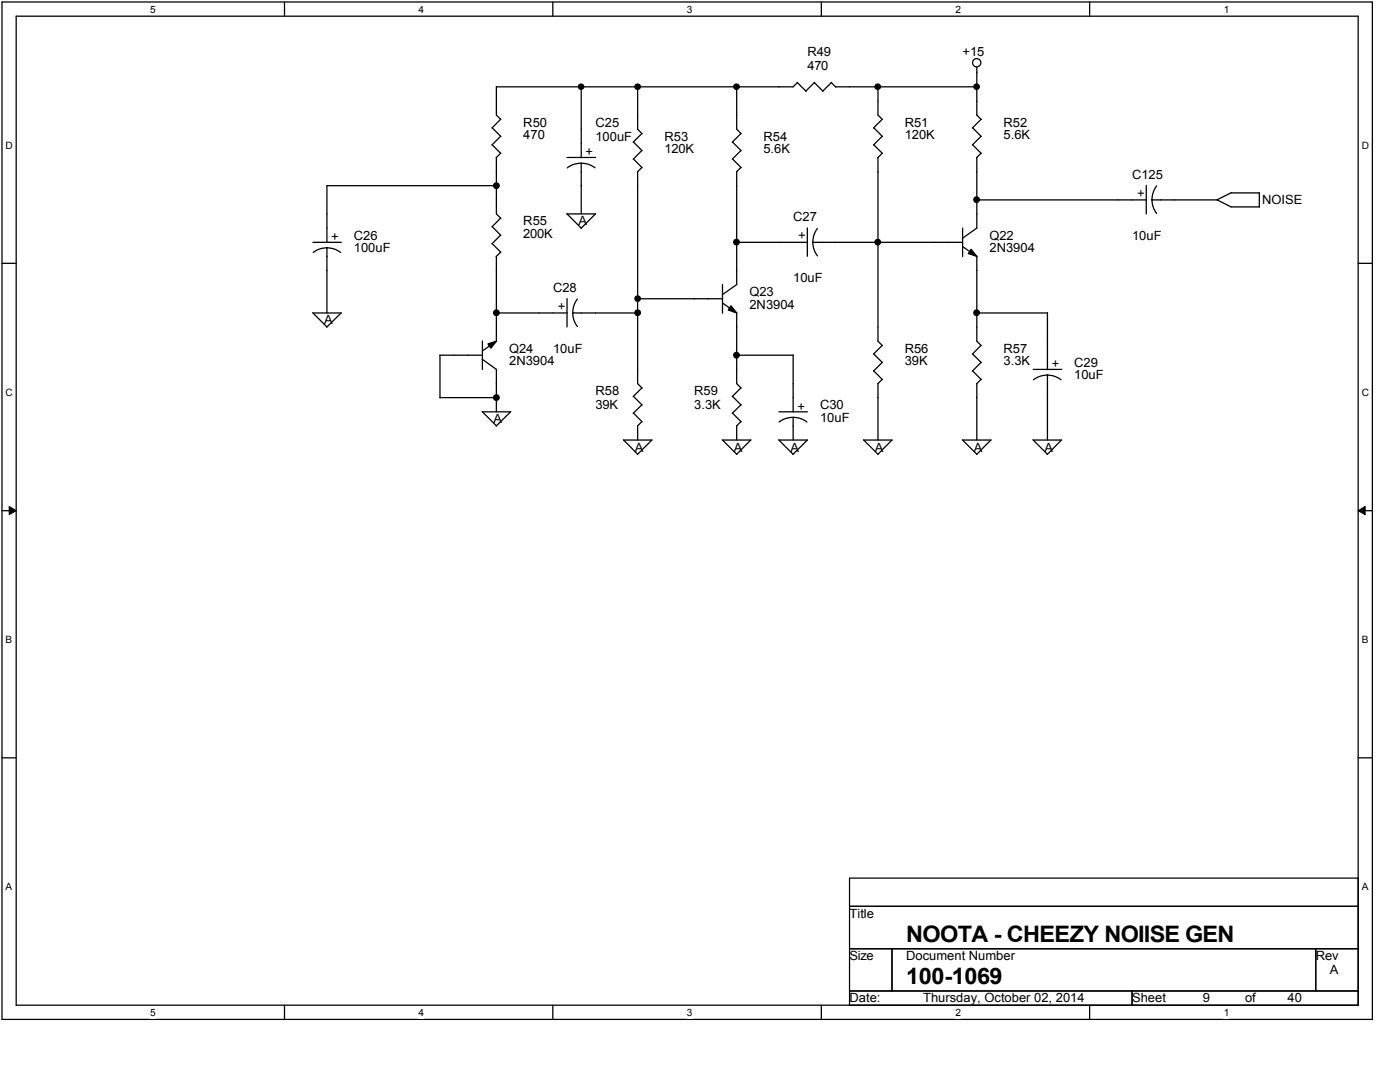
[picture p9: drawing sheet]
<svg xmlns="http://www.w3.org/2000/svg" width="279mm" height="216mm" viewBox="0 0 279 216" stroke-linecap="round" stroke-linejoin="round" font-family="sans-serif">
<path d="M.4 .4h273.5v203h-273.5zM3.2 3.2h267.9v197.4h-267.9z" fill="none" stroke="#000" stroke-width=".25"/>
<g fill="#fff">
<path d="M30 .7h1.1v2.3h-1.1z"/>
<path d="M30 200.9h1.1v2.3h-1.1z"/>
</g>
<path d="M56.8 .4v2.8M56.8 200.6v2.8" fill="none" stroke="#000" stroke-width=".25"/>
<g fill="#fff">
<path d="M83.5 .7h1.1v2.3h-1.1z"/>
<path d="M83.5 200.9h1.1v2.3h-1.1z"/>
</g>
<path d="M110.3 .4v2.8M110.3 200.6v2.8" fill="none" stroke="#000" stroke-width=".25"/>
<g fill="#fff">
<path d="M137.1 .7h1.1v2.3h-1.1z"/>
<path d="M137.1 200.9h1.1v2.3h-1.1z"/>
</g>
<path d="M163.9 .4v2.8M163.9 200.6v2.8" fill="none" stroke="#000" stroke-width=".25"/>
<g fill="#fff">
<path d="M190.7 .7h1.1v2.3h-1.1z"/>
<path d="M190.7 200.9h1.1v2.3h-1.1z"/>
</g>
<path d="M217.5 .4v2.8M217.5 200.6v2.8" fill="none" stroke="#000" stroke-width=".25"/>
<g fill="#fff">
<path d="M244.2 .7h1.1v2.3h-1.1z"/>
<path d="M244.2 200.9h1.1v2.3h-1.1z"/>
<path d="M1.1 27.9h1.5v2.2h-1.5z"/>
<path d="M271.8 27.9h1.4v2.2h-1.4z"/>
<path d="M1.1 77.2h1.5v2.2h-1.5z"/>
<path d="M271.8 77.2h1.4v2.2h-1.4z"/>
</g>
<path d="M.4 52.5h2.8M271.1 52.5h2.8" fill="none" stroke="#000" stroke-width=".25"/>
<g fill="#fff">
<path d="M1.1 126.5h1.3v2.3h-1.3z"/>
<path d="M271.8 126.5h1.3v2.3h-1.3z"/>
</g>
<path d="M.4 101.9h2.8M271.1 101.9h2.8" fill="none" stroke="#000" stroke-width=".25"/>
<path d="M1.8 101.1l1.4 .8-1.4 .8zM271.1 101.9l1.3-.8v1.6z" fill="#000"/>
<path d="M1.8 101.1l1.4 .8-1.4 .8zM271.1 101.9l1.3-.8v1.6z" fill="none" stroke="#000" stroke-width=".2"/>
<g fill="#fff">
<path d="M1.1 175.9h1.3v2.2h-1.3z"/>
<path d="M271.8 175.9h1.3v2.2h-1.3z"/>
</g>
<g fill="none" stroke="#000" stroke-width=".25">
<path d="M99.1 17.3v5.7l.9 .8M116 17.3v14.2M127.3 17.3v8.5l.8 .9M147 17.3v8.5l.9 .9M159.1 16.5l1.8 1.7M159.2 16.4l-.9 .9h-59.2M162.5 16.5l1.8 1.7M162.6 16.4l-1.8 1.8M165.9 16.5l.9 .9M165.9 16.4l-1.7 1.8M166.8 17.3h28.2M175.2 17.3v5.7l.9 .8"/>
<path d="M194.9 13.4v9.6l.9 .8M65.2 37v11.4M65.2 37.1h33.9M98.2 25.5l1.8 1.7M98.2 28.9l1.8 1.7M99.1 31.4v11.3l.9 .9M99.9 23.8l-1.7 1.7M99.9 27.2l-1.7 1.7M99.9 30.6l-.9 .9M113.2 31.4h5.7M116 32.6l1.4 .2 1.3 .7M116 32.6l-1.5 .2-1.3 .7"/>
<path d="M116 32.6v10.1M126.4 28.3l1.7 1.8M126.4 31.7l1.7 1.8M127.3 34.3v42.2l.8 .9M128.1 33.4l-.9 .9M128.1 26.6l-1.7 1.8M128.1 30l-1.7 1.8M146.2 28.3l1.7 1.8M146.2 31.7l1.7 1.8M147 34.3v22.5l-2.9 2M147.9 26.6l-1.8 1.8M147.9 30l-1.8 1.8"/>
<path d="M147.9 33.4l-.9 .9M174.4 25.5l1.7 1.7M174.4 28.9l1.7 1.7M175.2 31.4v36.7l.9 .9M176.1 23.8l-1.8 1.7M176.1 27.2l-1.8 1.7M176.1 30.6l-.9 .9M194.1 25.5l1.7 1.7M194.1 28.9l1.7 1.7M194.9 39.9h33.9M194.9 31.4v14.1l-2.8 2.1M195.8 23.8l-1.7 1.7"/>
<path d="M195.8 27.2l-1.7 1.7M195.8 30.6l-.9 .9M228.8 37v5.7M229.9 39.9l.2 1.4 .7 1.3M230.8 37.1l-.7 1.3-.2 1.5M242.8 39.8l2.9 1.5h5.6M245.7 38.5h5.7M245.7 38.4l-2.8 1.5h-13M251.3 38.5v2.8M62.5 48.4h5.6M65.2 49.5l1.5 .2 1.3 .7M65.2 49.5l-1.4 .2-1.3 .7"/>
<path d="M65.2 49.5v13M98.2 45.2l1.8 1.8M98.2 48.6l1.8 1.7M99.1 51.1v17M99.9 43.5l-1.7 1.8M99.9 46.9l-1.7 1.8M99.9 50.3l-.9 .9M113.1 42.6l2.9 2.9M113.2 42.7h5.7M113.2 59.6v5.6M115.2 59.7l-.7 1.3-.2 1.5M118.8 42.7l-2.8 2.9"/>
<path d="M127.3 59.6h16.9M144.2 56.8v5.7M147 48.4h14.2M161.1 45.5v5.6M162.2 48.4l.2 1.4 .8 1.3M162.2 48.4h29.9M163.2 45.6l-.8 1.3-.2 1.5M192.1 49.2l2.9 2M192.1 45.5v5.7M193.8 49.8l1.1 1.3-1.7-.5zM194.9 51.1v17l.9 .9M62.4 62.4l2.8 2.8"/>
<path d="M62.5 62.5h5.6l-2.9 2.8M87.8 70.9h8.5M87.8 70.9v8.5M87.8 79.3h11.3M96.2 71.7l2.9 2v8.5M96.3 68v5.7M97.4 68.6l1.7-.5-1.1 1.4zM99 62.5h14.2M99.1 68l-2.8 2M114.3 62.5l.2 1.4 .7 1.3M114.3 62.5h13M126.4 79.1l1.7 1.7"/>
<path d="M128.1 77.4l-1.7 1.7M144.2 60.5l2.9 2M145.9 61l1.1 1.5-1.7-.6zM146.2 79.1l1.7 1.7M147 70.9h11.3M147 62.5v14l.9 .9M147.9 77.4l-1.8 1.7M158.3 70.8v11.4M174.4 70.6l1.7 1.8M174.4 74l1.7 1.7M175.2 76.5v11.3M176.1 68.9l-1.8 1.8"/>
<path d="M176.1 72.3l-1.8 1.7M176.1 75.7l-.9 .9M194.1 70.6l1.7 1.8M194.1 74l1.7 1.7M194.9 62.5h14.1M194.9 76.5v11.3M195.8 68.9l-1.7 1.8M195.8 72.3l-1.7 1.7M195.8 75.7l-.9 .9M206.2 73.7h5.7M209 74.9l1.5 .2 1.2 .7M209 74.9l-1.4 .2-1.4 .7"/>
<path d="M209 62.4v11.4M209 74.9v12.9M96.2 82.1l2.9 2.9M96.3 82.2h5.6M101.9 82.2l-2.9 2.8M124.4 87.8l2.9 2.8M124.5 87.8h5.6M126.4 82.4l1.7 1.8M127.3 85v2.8M128.1 80.8l-1.7 1.7M128.1 84.1l-.9 .9M130.1 87.8l-2.9 2.9"/>
<path d="M144.1 87.8l2.9 2.8M144.2 87.8h5.7M146.2 82.4l1.7 1.8M147 85v2.8M147.9 80.8l-1.8 1.7M147.9 84.1l-.9 .9M149.8 87.8l-2.8 2.9M155.4 87.8l2.9 2.8M155.4 82.2h5.8M155.4 87.8h5.8M158.3 83.3l1.4 .2 1.3 .7M158.3 83.3l-1.5 .2-1.3 .7"/>
<path d="M158.3 83.3v4.5M161.1 87.8l-2.9 2.9M172.3 87.8l2.9 2.8M172.4 87.8h5.7M178 87.8l-2.8 2.9M192.1 87.8l2.8 2.8M192.1 87.8h5.7M197.7 87.8l-2.8 2.9M206.2 87.8l2.8 2.8M206.2 87.8h5.7M211.8 87.8l-2.8 2.9M.4 151.2h2.8"/>
<path d="M271.1 151.2h2.8M169.5 175.2h101.6v25.4h-101.6zM169.5 180.8h101.6M169.5 189.3h101.6M169.5 197.7h101.6M178 189.3v8.4M225.9 197.7v2.9M262.6 189.3v8.4"/>
<circle cx="116" cy="17.3" r=".54"/>
<circle cx="127.3" cy="17.3" r=".55"/>
<circle cx="147" cy="17.3" r=".55"/>
<circle cx="175.2" cy="17.3" r=".55"/>
<circle cx="194.9" cy="17.3" r=".55"/>
<circle cx="194.9" cy="12.5" r=".83"/>
<circle cx="99.1" cy="37" r=".56"/>
<circle cx="194.9" cy="39.8" r=".56"/>
<circle cx="127.3" cy="59.6" r=".55"/>
<circle cx="147" cy="48.3" r=".56"/>
<circle cx="175.2" cy="48.3" r=".56"/>
<circle cx="99.1" cy="79.3" r=".56"/>
<circle cx="99.1" cy="62.4" r=".56"/>
<circle cx="127.3" cy="62.4" r=".56"/>
<circle cx="147" cy="70.9" r=".56"/>
<circle cx="194.9" cy="62.4" r=".56"/>
</g>
<g fill="#000">
<path d="M193.8 49.8l1.1 1.3-1.7-.5zM97.4 68.6l1.7-.5-1.1 1.4zM145.9 61l1.1 1.5-1.7-.6z"/>
<circle cx="116" cy="17.3" r=".54"/>
<circle cx="127.3" cy="17.3" r=".55"/>
<circle cx="147" cy="17.3" r=".55"/>
<circle cx="175.2" cy="17.3" r=".55"/>
<circle cx="194.9" cy="17.3" r=".55"/>
<circle cx="99.1" cy="37" r=".56"/>
<circle cx="194.9" cy="39.8" r=".56"/>
<circle cx="127.3" cy="59.6" r=".55"/>
<circle cx="147" cy="48.3" r=".56"/>
<circle cx="175.2" cy="48.3" r=".56"/>
<circle cx="99.1" cy="79.3" r=".56"/>
<circle cx="99.1" cy="62.4" r=".56"/>
<circle cx="127.3" cy="62.4" r=".56"/>
<circle cx="147" cy="70.9" r=".56"/>
<circle cx="194.9" cy="62.4" r=".56"/>
</g>
<g font-size="4.5">
<text x="180.8" y="187.9">NOOTA - CHEEZY NOIISE GEN</text>
<text x="180.8" y="196.3">100-1069</text>
</g>
<g font-size="2.5">
<text x="161.1" y="11.1">R49</text>
<text x="192.1" y="11.1">+15</text>
<text x="161.1" y="14">470</text>
<text x="104.4" y="25.2">R50</text>
<text x="104.4" y="27.8">470</text>
<text x="118.8" y="25.2">C25</text>
<text x="118.8" y="28.1">100uF</text>
<text x="132.6" y="28.1">R53</text>
<text x="152.4" y="28.1">R54</text>
<text x="180.6" y="25.2">R51</text>
<text x="180.6" y="27.8">120K</text>
<text x="200.3" y="25.2">R52</text>
<text x="200.3" y="27.8">5.6K</text>
<text x="116.8" y="31.2">+</text>
<text x="132.6" y="30.6">120K</text>
<text x="152.4" y="30.6">5.6K</text>
<text x="225.9" y="35.7">C125</text>
<text x="228.6" y="39.3" transform="rotate(-90 228.6 39.3)">+</text>
<text x="251.9" y="40.8">NOISE</text>
<text x="70.6" y="47.8">C26</text>
<text x="104.4" y="45">R55</text>
<text x="104.4" y="47.5">200K</text>
<text x="115.4" y="45">A</text>
<text x="158.3" y="44.1">C27</text>
<text x="161" y="47.8" transform="rotate(-90 161 47.8)">+</text>
<text x="197.5" y="47.8">Q22</text>
<text x="225.9" y="47.8">10uF</text>
<text x="66.1" y="48.1">+</text>
<text x="70.6" y="50.3">100uF</text>
<text x="197.5" y="50.3">2N3904</text>
<text x="110.4" y="58.2">C28</text>
<text x="149.6" y="59.1">Q23</text>
<text x="158.3" y="56.3">10uF</text>
<text x="64.7" y="64.7">A</text>
<text x="113" y="61.9" transform="rotate(-90 113 61.9)">+</text>
<text x="149.6" y="61.6">2N3904</text>
<text x="101.6" y="70.4">Q24</text>
<text x="110.4" y="70.4">10uF</text>
<text x="180.6" y="70.4">R56</text>
<text x="200.3" y="70.4">R57</text>
<text x="101.6" y="72.9">2N3904</text>
<text x="180.6" y="72.9">39K</text>
<text x="200.3" y="72.9">3.3K</text>
<text x="209.9" y="73.5">+</text>
<text x="214.4" y="73.2">C29</text>
<text x="214.4" y="75.7">10uF</text>
<text x="118.8" y="78.8">R58</text>
<text x="118.8" y="81.6">39K</text>
<text x="138.6" y="78.8">R59</text>
<text x="138.6" y="81.6">3.3K</text>
<text x="159.1" y="81.9">+</text>
<text x="163.7" y="81.6">C30</text>
<text x="98.5" y="84.5">A</text>
<text x="163.7" y="84.2">10uF</text>
<text x="126.7" y="90.1">A</text>
<text x="146.4" y="90.1">A</text>
<text x="157.7" y="90.1">A</text>
<text x="174.6" y="90.1">A</text>
<text x="194.4" y="90.1">A</text>
<text x="208.4" y="90.1">A</text>
<text x="169.5" y="183.1">Title</text>
<text x="169.5" y="191.6">Size</text>
<text x="180.8" y="191.6">Document Number</text>
<text x="262.6" y="191.6">Rev</text>
<text x="265.4" y="194.4">A</text>
<text x="169.5" y="200">Date:</text>
<text x="184.2" y="200">Thursday, October 02, 2014</text>
<text x="225.9" y="200">Sheet</text>
<text x="240" y="200">9</text>
<text x="248.5" y="200">of</text>
<text x="257" y="200">40</text>
</g>
<g font-size="2">
<text x="30" y="2.6">5</text>
<text x="83.5" y="2.6">4</text>
<text x="137.1" y="2.6">3</text>
<text x="190.7" y="2.6">2</text>
<text x="244.2" y="2.6">1</text>
<text x="1.1" y="29.7">D</text>
<text x="271.8" y="29.7">D</text>
<text x="1.1" y="79">C</text>
<text x="271.8" y="79">C</text>
<text x="1.1" y="128.4">B</text>
<text x="271.8" y="128.4">B</text>
<text x="1.1" y="177.7">A</text>
<text x="271.8" y="177.7">A</text>
<text x="30" y="202.7">5</text>
<text x="83.5" y="202.7">4</text>
<text x="137.1" y="202.7">3</text>
<text x="190.7" y="202.7">2</text>
<text x="244.2" y="202.7">1</text>
</g>
</svg>
